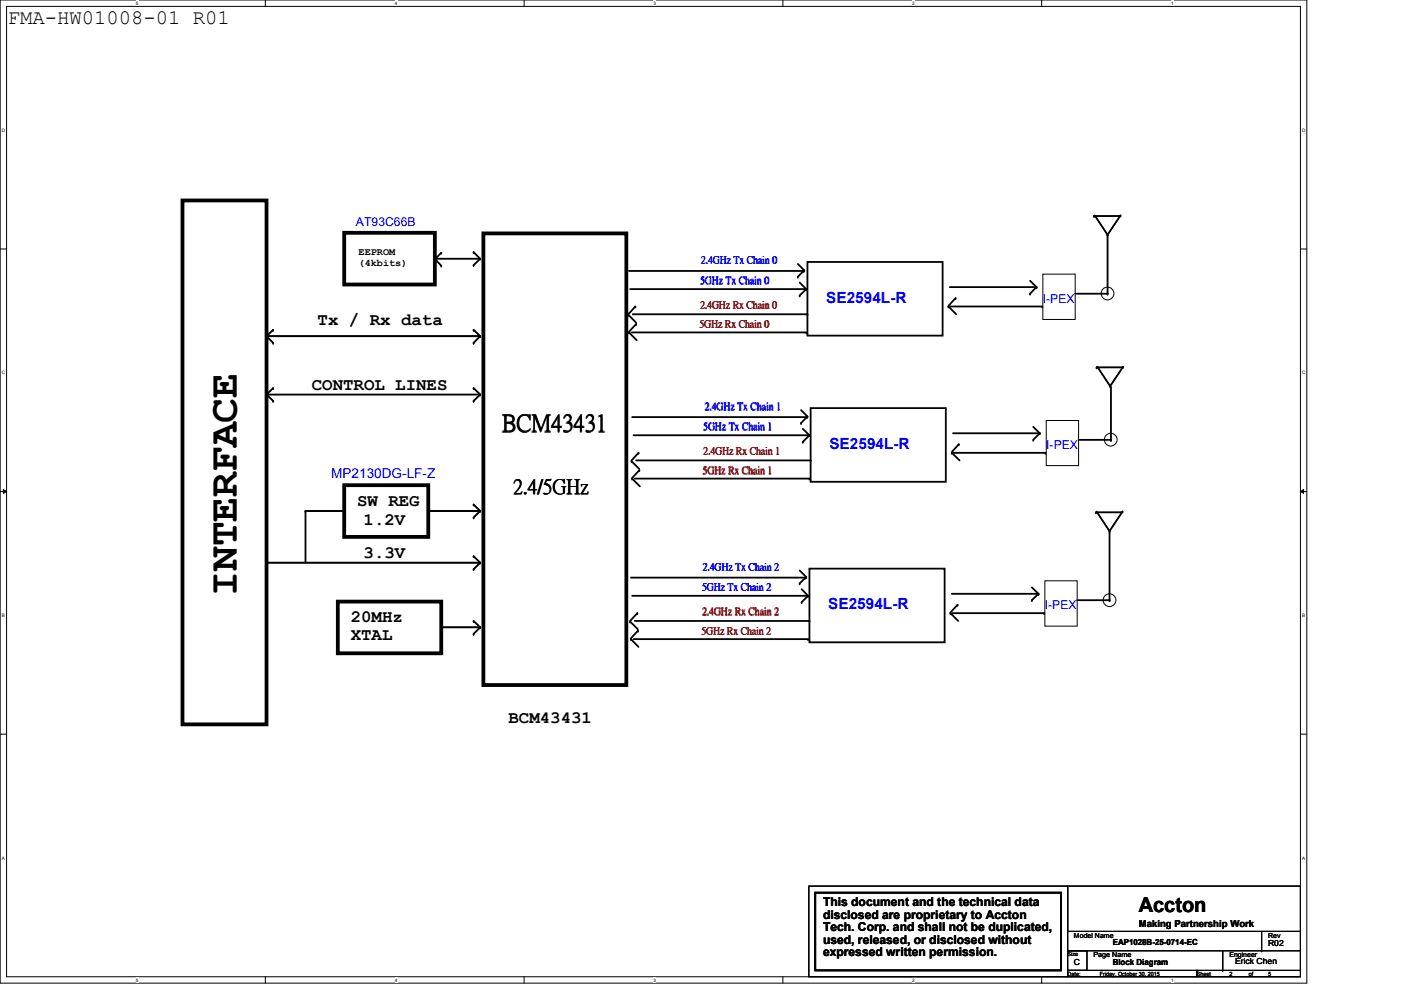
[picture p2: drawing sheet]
<svg xmlns="http://www.w3.org/2000/svg" width="297mm" height="210mm" viewBox="0 0 297 210" stroke-linecap="round" stroke-linejoin="round" font-family="sans-serif">
<path d="M0 0h277.1v208.4h-277.1zM1.4 1.4h274.3v205.7h-274.3z" fill="none" stroke="#000" stroke-width=".21"/>
<g fill="#fff">
<path d="M28.8 .1h.6v1.1h-.6z"/>
<path d="M28.8 207.2h.6v1.1h-.6z"/>
</g>
<path d="M56.3 0v1.4M56.3 207.1v1.3" fill="none" stroke="#000" stroke-width=".21"/>
<g fill="#fff">
<path d="M83.7 .1h.5v1.1h-.5z"/>
<path d="M83.7 207.2h.5v1.1h-.5z"/>
</g>
<path d="M111.1 0v1.4M111.1 207.1v1.3" fill="none" stroke="#000" stroke-width=".21"/>
<g fill="#fff">
<path d="M138.6 .1h.5v1.1h-.5z"/>
<path d="M138.6 207.2h.5v1.1h-.5z"/>
</g>
<path d="M166 0v1.4M166 207.1v1.3" fill="none" stroke="#000" stroke-width=".21"/>
<g fill="#fff">
<path d="M193.4 .1h.6v1.1h-.6z"/>
<path d="M193.4 207.2h.6v1.1h-.6z"/>
</g>
<path d="M220.8 0v1.4M220.8 207.1v1.3" fill="none" stroke="#000" stroke-width=".21"/>
<g fill="#fff">
<path d="M248.3 .1h.5v1.1h-.5z"/>
<path d="M248.3 207.2h.5v1.1h-.5z"/>
<path d="M.4 27.1h.7v1.1h-.7z"/>
<path d="M276.1 27.1h.7v1.1h-.7z"/>
<path d="M.4 78.5h.7v1.1h-.7z"/>
<path d="M276.1 78.5h.7v1.1h-.7z"/>
</g>
<path d="M0 52.8h1.4M275.7 52.8h1.4" fill="none" stroke="#000" stroke-width=".21"/>
<g fill="#fff">
<path d="M.4 129.9h.6v1.1h-.6z"/>
<path d="M276.1 129.9h.6v1.1h-.6z"/>
</g>
<path d="M0 104.2h1.4M.7 103.8l.7 .4-.7 .4zM275.7 104.2l.7-.4v.8zM275.7 104.2h1.4" fill="none" stroke="#000" stroke-width=".21"/>
<path d="M.7 103.8l.7 .4-.7 .4zM275.7 104.2l.7-.4v.8z" fill="#000"/>
<g fill="#fff">
<path d="M.4 181.4h.6v1.1h-.6z"/>
<path d="M276.1 181.4h.6v1.1h-.6z"/>
</g>
<g fill="none" stroke="#000" stroke-width=".21">
<path d="M221.1 58.1h6.9v9.6h-6.9zM231.9 45.8h.1M231.9 45.8h5.5M232.1 45.7l2.7 4.1M234.8 49.8h.1M234.8 49.8v12.6M237.6 45.7h.1M237.6 45.7l-2.8 4.1M56.5 71.3h.1M56.5 71.3h45.3M56.5 71.3l1.4 1.4M57.9 69.9h.1"/>
<path d="M57.9 72.7h.1M57.9 69.9l-1.4 1.4M100.4 72.7h.1M100.4 69.9h.1M100.4 69.9l1.4 1.4M101.8 71.3l-1.4 1.4M232.5 77.9h.1M232.5 77.9h5.5M232.7 77.8l2.7 4.1M238.1 77.8h.1M238.1 77.8l-2.7 4.1M56.5 83.7h.1"/>
<path d="M56.5 83.7h45.3M56.5 83.7l1.4 1.3M57.9 82.3h.1M57.9 85h.1M57.9 82.3l-1.4 1.4M100.4 82.3h.1M100.4 85h.1M100.4 82.3l1.4 1.4M101.8 83.7l-1.4 1.3M221.8 89.2h6.9v9.5h-6.9zM235.4 81.9h.1M56.5 119.3h.1"/>
<path d="M56.5 119.3h45.3M64.8 108.3h.1M64.8 108.3h8.2M90.8 108.3h.1M90.8 108.3h11M100.4 107h.1M100.4 109.7h.1M100.4 117.9h.1M100.4 107l1.4 1.3M100.4 117.9l1.4 1.4M101.8 108.3l-1.4 1.4M101.8 119.3l-1.4 1.4"/>
<path d="M232.4 108.6h.1M232.4 108.6h5.5M232.5 108.5l2.7 4.1M235.2 112.6h.1M238 108.5h.1M238 108.5l-2.8 4.1M93.6 133h.1M93.6 133h8.2M100.4 134.4h.1M100.4 131.7h.1M100.4 120.7h.1M100.4 131.7l1.4 1.3"/>
<path d="M101.8 133l-1.4 1.4M221.5 123.1h6.9v9.7h-6.9zM0 155.7h1.4M275.7 155.7h1.4M171.5 187.9h54.9v19.2h-54.9zM226.4 187.9v9.6zM226.4 187.9h49.3v9.6h-49.3zM226.4 197.5h49.3v4.1h-49.3zM267.5 197.5v4.1M226.4 205.7h27.4v1.4h-27.4zM226.4 201.6h4.1v4.1h-4.1zM253.8 205.7h21.9v1.4h-21.9z"/>
<path d="M259.2 205.7h.1M259.2 201.6v4.1M267.5 201.6h.1M275.7 205.7h.1M275.7 201.6v4.1"/>
<circle cx="234.8" cy="62.2" r="1.35"/>
<circle cx="235.5" cy="93.2" r="1.35"/>
<circle cx="235.2" cy="127.3" r="1.35"/>
</g>
<path d="M38.7 42.5h17.8v111.1h-17.8zM73 49.4h19.2v10.9h-19.2zM102.5 49.5h30.3v95.7h-30.3zM73 102.9h17.8v10.9h-17.8zM71.6 127.6h22v10.9h-22z" fill="none" stroke="#000" stroke-width=".8"/>
<g fill="none" stroke="#000" stroke-width=".38">
<path d="M93.6 53.6l-1.4 1.4M100.4 53.5l1.4 1.4M101.8 54.9h-9.6l1.4 1.4M101.8 54.9l-1.4 1.3M133.3 57.4h37.1M169.2 56l1.3 1.3-1.3 1.4M169.5 59.9l1.4 1.4-1.4 1.4M171.2 55.5h28.7v15.7h-28.7zM218.4 59.5l1.3 1.4M231.9 45.8h5.5M232.1 45.7l2.7 4.1M234.8 49.8v12.6"/>
<path d="M237.6 45.7l-2.8 4.1M56.5 71.3l1.4 1.4M56.5 71.3h45.3M57.9 69.9l-1.4 1.4M100.4 69.9l1.4 1.4M101.8 71.3l-1.4 1.4M133.2 66.8l1.7 1.6M133.3 70.5l1.7 1.6M133.6 61.3h37M133.9 70.5h37M134.2 66.6h37M134.7 65l-1.5 1.6"/>
<path d="M134.9 68.7l-1.6 1.7M201.1 65l1.6 1.6M201.4 60.9h18.3M201.5 65h19.5M202.6 63.2l-1.5 1.7M219.7 60.9l-1.3 1.4M228 62.3h6.8M232.5 77.9h5.5M232.7 77.8l2.7 4.1 2.7-4.1M56.5 83.7l1.4 1.3M56.5 83.7h45.3M57.9 82.3l-1.4 1.4"/>
<path d="M100.4 82.3l1.4 1.4M101.8 83.7l-1.4 1.3M133.9 97.8l1.6 1.6M134 88.4h37.1M134.3 92.3h37M134.9 97.6h37M135.4 96l-1.5 1.6M135.5 99.7l-1.5 1.6M169.8 87l1.4 1.3-1.4 1.4M170.2 90.9l1.4 1.4-1.4 1.4M171.9 86.5h28.6v15.7h-28.6zM201.8 96l1.7 1.6"/>
<path d="M202.1 91.9h18.3M202.2 96h19.5M203.3 94.2l-1.5 1.6M219.1 90.5l1.3 1.4M220.4 91.9l-1.3 1.4M235.5 82v11.3h-6.8M56.5 119.3h45.3M73 108.3h-8.2v11M90.8 108.3h11M100.4 107l1.4 1.3M100.4 117.9l1.4 1.4M101.8 108.3l-1.4 1.4"/>
<path d="M101.8 119.3l-1.4 1.4M134 101.5l1.7 1.6M134.6 101.5h37M232.4 108.6h5.5M232.5 108.5l2.7 4.1M235.2 112.6v14.7h-6.8M238 108.5l-2.8 4.1M93.6 133h8.2M100.4 131.7l1.4 1.3M101.8 133l-1.4 1.4M133.6 131.8l1.7 1.6M133.8 122.5h37"/>
<path d="M133.8 135.5l1.6 1.7M134 126.3h37.1M134.3 135.5h37M134.6 131.7h37M135.1 130l-1.5 1.7M135.3 133.7l-1.5 1.6M169.5 120.9l1.4 1.4-1.4 1.4M170 124.9l1.3 1.4-1.3 1.4M171.6 120.6h28.7v15.6h-28.7zM201.5 130l1.7 1.7M201.8 125.9h18.4M201.9 130h19.5"/>
<path d="M203 128.2l-1.5 1.7M218.8 124.5l1.4 1.4M220.2 125.9l-1.4 1.4M172.8 189.3h52.2v16.4h-52.2z"/>
</g>
<g fill="#000">
<circle cx="93.6" cy="53.6" r=".19"/>
<circle cx="93.6" cy="56.3" r=".19"/>
<circle cx="100.4" cy="56.2" r=".19"/>
<circle cx="100.4" cy="53.5" r=".19"/>
<circle cx="101.8" cy="54.9" r=".19"/>
<circle cx="169.2" cy="58.7" r=".19"/>
<circle cx="170.4" cy="57.4" r=".19"/>
<circle cx="170.5" cy="57.3" r=".19"/>
<circle cx="231.9" cy="45.8" r=".19"/>
<circle cx="234.8" cy="49.8" r=".19"/>
<circle cx="237.6" cy="45.7" r=".19"/>
<circle cx="57.9" cy="69.9" r=".19"/>
<circle cx="57.9" cy="72.7" r=".19"/>
<circle cx="100.4" cy="69.9" r=".19"/>
<circle cx="100.4" cy="72.7" r=".19"/>
<circle cx="101.8" cy="71.3" r=".19"/>
<circle cx="133.2" cy="66.8" r=".19"/>
<circle cx="133.3" cy="70.5" r=".19"/>
<circle cx="134.7" cy="65" r=".19"/>
<circle cx="134.9" cy="68.7" r=".19"/>
<circle cx="169.5" cy="62.7" r=".19"/>
<circle cx="170.6" cy="61.3" r=".19"/>
<circle cx="170.9" cy="61.3" r=".19"/>
<circle cx="170.9" cy="70.5" r=".19"/>
<circle cx="171.2" cy="66.6" r=".19"/>
<circle cx="201.1" cy="65" r=".19"/>
<circle cx="202.6" cy="63.2" r=".19"/>
<circle cx="218.4" cy="62.3" r=".19"/>
<circle cx="219.7" cy="60.9" r=".19"/>
<circle cx="221" cy="65" r=".19"/>
<circle cx="232.5" cy="77.9" r=".19"/>
<circle cx="234.8" cy="62.3" r=".19"/>
<circle cx="238.1" cy="77.8" r=".19"/>
<circle cx="57.9" cy="82.3" r=".19"/>
<circle cx="57.9" cy="85" r=".19"/>
<circle cx="100.4" cy="85" r=".19"/>
<circle cx="100.4" cy="82.3" r=".19"/>
<circle cx="101.8" cy="83.7" r=".19"/>
<circle cx="133.9" cy="97.8" r=".19"/>
<circle cx="135.4" cy="96" r=".19"/>
<circle cx="135.5" cy="99.7" r=".19"/>
<circle cx="169.8" cy="89.7" r=".19"/>
<circle cx="170.2" cy="93.7" r=".19"/>
<circle cx="171.1" cy="88.4" r=".19"/>
<circle cx="171.2" cy="88.3" r=".19"/>
<circle cx="171.3" cy="92.3" r=".19"/>
<circle cx="171.6" cy="92.3" r=".19"/>
<circle cx="171.9" cy="97.6" r=".19"/>
<circle cx="201.8" cy="96" r=".19"/>
<circle cx="203.3" cy="94.2" r=".19"/>
<circle cx="219.1" cy="93.3" r=".19"/>
<circle cx="220.4" cy="91.9" r=".19"/>
<circle cx="221.7" cy="96" r=".19"/>
<circle cx="235.4" cy="81.9" r=".19"/>
<circle cx="235.5" cy="93.3" r=".19"/>
<circle cx="64.8" cy="108.3" r=".19"/>
<circle cx="73" cy="108.3" r=".19"/>
<circle cx="100.4" cy="107" r=".19"/>
<circle cx="100.4" cy="109.7" r=".19"/>
<circle cx="100.4" cy="117.9" r=".19"/>
<circle cx="101.8" cy="119.3" r=".19"/>
<circle cx="101.8" cy="108.3" r=".19"/>
<circle cx="134" cy="101.5" r=".19"/>
<circle cx="171.6" cy="101.5" r=".19"/>
<circle cx="232.4" cy="108.6" r=".19"/>
<circle cx="235.2" cy="112.6" r=".19"/>
<circle cx="238" cy="108.5" r=".19"/>
<circle cx="100.4" cy="120.7" r=".19"/>
<circle cx="100.4" cy="131.7" r=".19"/>
<circle cx="100.4" cy="134.4" r=".19"/>
<circle cx="101.8" cy="133" r=".19"/>
<circle cx="133.6" cy="131.8" r=".19"/>
<circle cx="133.8" cy="135.5" r=".19"/>
<circle cx="135.1" cy="130" r=".19"/>
<circle cx="135.3" cy="133.7" r=".19"/>
<circle cx="169.5" cy="123.7" r=".19"/>
<circle cx="170" cy="127.7" r=".19"/>
<circle cx="170.8" cy="122.5" r=".19"/>
<circle cx="170.9" cy="122.3" r=".19"/>
<circle cx="171.1" cy="126.3" r=".19"/>
<circle cx="171.3" cy="126.3" r=".19"/>
<circle cx="171.3" cy="135.5" r=".19"/>
<circle cx="171.6" cy="131.7" r=".19"/>
<circle cx="201.5" cy="130" r=".19"/>
<circle cx="203" cy="128.2" r=".19"/>
<circle cx="218.8" cy="127.3" r=".19"/>
<circle cx="220.2" cy="125.9" r=".19"/>
<circle cx="221.4" cy="130" r=".19"/>
<circle cx="235.2" cy="127.3" r=".19"/>
</g>
<text font-size="8.8" x="50.2" y="126.3" transform="rotate(-90 50.2 126.3)">INTERFACE</text>
<text font-size="5" x="106.4" y="91.2">BCM43431</text>
<g font-size="4.4">
<text x="1.6" y="5.1">FMA-HW01008-01 R01</text>
<text x="108.9" y="104.5">2.4/5GHz</text>
<text x="241.4" y="193.3">Accton</text>
</g>
<g font-size="3.7">
<text x="67.3" y="68.9">Tx / Rx data</text>
<text x="66.1" y="82.6">CONTROL LINES</text>
<text x="75.7" y="107.3">SW REG</text>
<text x="77.1" y="111.4">1.2V</text>
<text x="77.1" y="118.2">3.3V</text>
<text x="74.4" y="132">20MHz</text>
<text x="74.4" y="135.6">XTAL</text>
<text x="107.8" y="153.4">BCM43431</text>
</g>
<g font-size="3.3" fill="#00f">
<text x="175.2" y="64.2">SE2594L-R</text>
<text x="175.8" y="95.2">SE2594L-R</text>
<text x="175.6" y="129.2">SE2594L-R</text>
</g>
<text font-size="2.9" fill="#00f" x="70.2" y="101.3">MP2130DG-LF-Z</text>
<g font-size="2.6" fill="#00f">
<text x="75.5" y="48">AT93C66B</text>
<text x="221.1" y="64.2">I-PEX</text>
<text x="221.8" y="95.2">I-PEX</text>
<text x="221.5" y="129.2">I-PEX</text>
</g>
<g font-size="2.6">
<text x="174.5" y="192.1">This document and the technical data</text>
<text x="174.5" y="194.8">disclosed are proprietary to Accton</text>
<text x="174.5" y="197.4">Tech. Corp. and shall not be duplicated,</text>
<text x="174.5" y="200.1">used, released, or disclosed without</text>
<text x="174.5" y="202.8">expressed written permission.</text>
</g>
<g font-size="2.2">
<text x="76" y="54.1">EEPROM</text>
<text x="76" y="56.3">(4kbits)</text>
</g>
<g font-size="2.2" fill="#00f">
<text x="148.7" y="55.8">2.4GHz Tx Chain 0</text>
<text x="148.5" y="60">5GHz Tx Chain 0</text>
<text x="149.5" y="86.7">2.4GHz Tx Chain 1</text>
<text x="149.2" y="91">5GHz Tx Chain 1</text>
<text x="148.9" y="125">5GHz Tx Chain 2</text>
<text x="149.1" y="120.8">2.4GHz Tx Chain 2</text>
</g>
<g font-size="2.2" fill="#800000">
<text x="148.5" y="65.2">2.4GHz Rx Chain 0</text>
<text x="148.4" y="69.3">5GHz Rx Chain 0</text>
<text x="149.1" y="100.3">5GHz Rx Chain 1</text>
<text x="149.2" y="96.2">2.4GHz Rx Chain 1</text>
<text x="148.9" y="130.2">2.4GHz Rx Chain 2</text>
<text x="148.8" y="134.4">5GHz Rx Chain 2</text>
</g>
<text font-size="2" x="241.4" y="196.6">Making Partnership Work</text>
<g font-size="1.8">
<text x="235.9" y="200.4">EAP1028B-25-0714-EC</text>
<text x="268.9" y="200.5">R02</text>
<text x="227.7" y="204.6">C</text>
<text x="235.9" y="204.6">Block Diagram</text>
<text x="261.9" y="204.5">Erick Chen</text>
</g>
<g font-size="1.5">
<text x="227.7" y="198.8">Model Name</text>
<text x="231.8" y="202.9">Page Name</text>
<text x="260.6" y="202.9">Engineer</text>
<text x="268.9" y="198.8">Rev</text>
</g>
<g font-size="1.2">
<text x="226.4" y="202.7">Size</text>
<text x="226.4" y="206.9">Date:</text>
<text x="233.2" y="206.9">Friday, October 30, 2015</text>
<text x="253.8" y="206.9">Sheet</text>
<text x="260.6" y="206.9">2</text>
<text x="264.7" y="206.9">of</text>
<text x="268.9" y="206.9">5</text>
</g>
<g font-size="1">
<text x="28.8" y="1">5</text>
<text x="83.7" y="1">4</text>
<text x="138.6" y="1">3</text>
<text x="193.4" y="1">2</text>
<text x="248.3" y="1">1</text>
<text x=".4" y="27.9">D</text>
<text x="276.1" y="27.9">D</text>
<text x=".4" y="79.4">C</text>
<text x="276.1" y="79.4">C</text>
<text x=".4" y="130.8">B</text>
<text x="276.1" y="130.8">B</text>
<text x=".4" y="182.2">A</text>
<text x="276.1" y="182.2">A</text>
<text x="28.8" y="208.1">5</text>
<text x="83.7" y="208.1">4</text>
<text x="138.6" y="208.1">3</text>
<text x="193.4" y="208.1">2</text>
<text x="248.3" y="208.1">1</text>
</g>
</svg>
